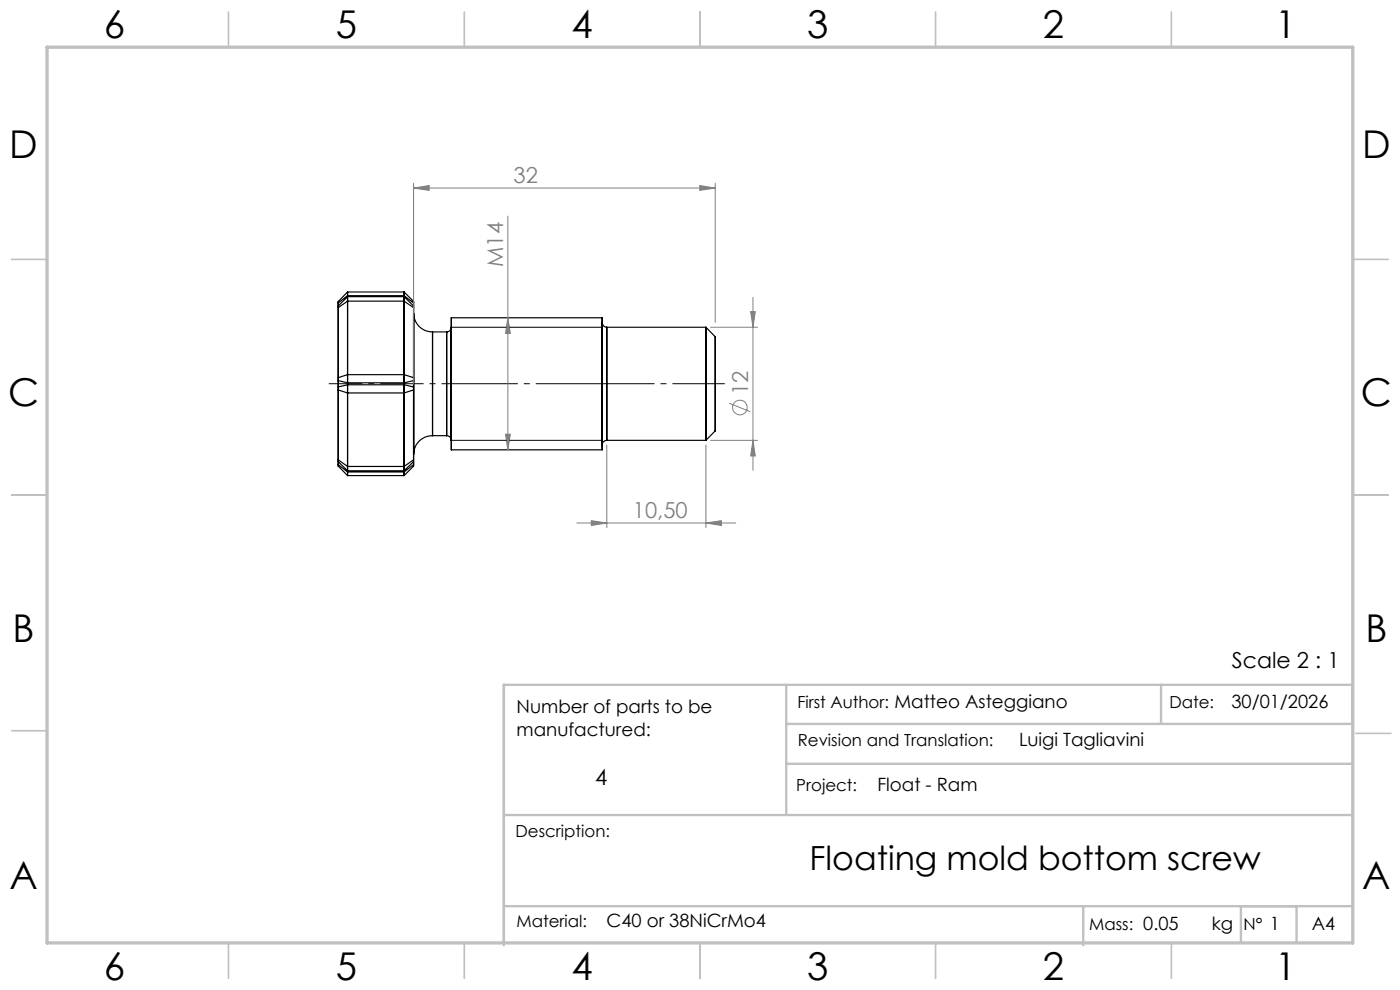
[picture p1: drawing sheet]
<svg xmlns="http://www.w3.org/2000/svg" width="297mm" height="210mm" viewBox="0 0 297 210" stroke-linecap="round" stroke-linejoin="round" font-family="sans-serif">
<g fill="none" stroke="#000" stroke-width=".25">
<path d="M71.8 64.9l1.9-2h12l2 2M71.8 64.3l1.9-1.6h12l2 1.6M71.8 65.3l1.9-1.4h12l2 1.4M73.7 61.9l-1.9 2.1v34.9l1.9 2M73.7 61.9v39M73.7 61.9h12M85.7 61.9v39M85.7 61.9l2 2.1v34.9l-2 2M87.7 66.4a4 4 0 0 0 4.1 4h3M87.7 66.4v30zM91.8 70.4v22zM94.8 70.4v22z"/>
<path d="M95.7 69.4a.96 .96 0 0 1-.9 1M95.7 67.4v28zM95.7 69.4v24zM95.7 67.4h32M127.7 68.4a.97 .97 0 0 0 1 1M127.7 68.4v26zM127.7 67.4v28zM128.7 69.4v24zM128.7 69.4h21.1M149.8 69.4v24zM149.8 69.4l1.9 2M151.7 71.4v20z"/>
<path d="M71.8 97.9l1.9 2h12l2-2M71.8 98.6l1.9 1.5h12l2-1.5M71.8 82.1l1.9-.5h12l2 .5M71.8 82.7l1.9 .7h12l2-.7M71.8 80.7l1.9 .5h12l2-.5M71.8 97.5l1.9 1.4h12l2-1.4M71.8 80.1l1.9-.6h12l2 .6M91.8 92.4h3a.96 .96 0 0 1 .9 1M91.8 92.4a4 4 0 0 0-4.1 4M95.7 95.4h32M151.7 91.4l-1.9 2h-21.1a.96 .96 0 0 0-1 1M73.7 100.9h12"/>
</g>
<g fill="none" stroke="#808080" stroke-width=".21">
<path d="M87.7 39.9l3.4-.5v1zM87.7 38.9v42.6M87.7 39.9h64M148.4 39.4l3.3 .5-3.3 .5zM151.7 38.9v29.5M107.7 45.9v49.5M107.7 67.4l.6 3.3h-1.1zM150.7 69.4h10M159.2 66.1h1l-.5 3.3zM159.7 63.1v36.7M107.2 92.1h1.1l-.6 3.3zM128.7 94.4v17.5"/>
<path d="M149.8 94.4v17.5M150.7 93.4h10M154.7 85.5l4.5 1.8M159.7 93.4l.5 3.3h-1zM122.4 110.9h33.7M125.4 110.4l3.3 .5-3.3 .6zM149.8 110.9l3.2-.5v1.1z"/>
<circle cx="157" cy="86.4" r="1.56"/>
</g>
<path d="M69.8 81.4h18" fill="none" stroke="#000" stroke-width=".21" stroke-dasharray="15.2 1.3 1.3 1.3" stroke-dashoffset="8.1" stroke-linecap="butt"/>
<path d="M87.8 81.4h8" fill="none" stroke="#000" stroke-width=".21" stroke-dasharray="15.2 1.3 1.3 1.3" stroke-dashoffset="13.1" stroke-linecap="butt"/>
<path d="M95.8 81.4h32" fill="none" stroke="#000" stroke-width=".21" stroke-dasharray="15.2 1.3 1.3 1.3" stroke-dashoffset="1.1" stroke-linecap="butt"/>
<path d="M127.8 81.4h26" fill="none" stroke="#000" stroke-width=".21" stroke-dasharray="15.2 1.3 1.3 1.3" stroke-dashoffset="4.1" stroke-linecap="butt"/>
<path d="M95.7 69.4h32M95.7 93.4h32" fill="none" stroke="#000" stroke-width=".21"/>
<g fill="none" stroke="#c0c0c0" stroke-width=".35">
<path d="M48.5 2.5v7.5M98.5 2.5v7.5M148.5 2.5v7.5M198.5 2.5v7.5M248.5 2.5v7.5M2.5 55h7.5M287 55h7.5M2.5 105h7.5M287 105h7.5M2.5 155h7.5M287.6 155.6h7.5M48.5 200v7.5"/>
<path d="M98.5 200v7.5M148.5 200v7.5M198.5 200v7.5M248.5 200v7.5"/>
</g>
<path d="M166.8 153.6h120.1v-8.3h-180v55.2M166.8 145.3v27.6M246.3 145.3v8.3M106.9 172.9h180M166.8 162h120.1M106.9 192.2h180M229.8 192.2v8.3M263.2 192.2v7.7M275.1 192.2v7.7" fill="none" stroke="#c0c0c0" stroke-width=".5"/>
<path d="M10 10h277v190h-277z" fill="none" stroke="#c0c0c0" stroke-width=".7"/>
<g fill="#808080">
<path d="M125.4 110.4l3.3 .5-3.3 .6zM149.8 110.9l3.2-.5v1.1zM87.7 39.9l3.4-.5v1zM148.4 39.4l3.3 .5-3.3 .5z"/>
<path d="M107.2 92.1h1.1l-.6 3.3zM107.7 67.4l.6 3.3h-1.1z"/>
<path d="M159.2 66.1h1l-.5 3.3zM159.7 93.4l.5 3.3h-1z"/>
</g>
<g font-size="8.1">
<text x="22" y="8">6</text>
<text x="71.2" y="8">5</text>
<text x="121.2" y="8">4</text>
<text x="171.2" y="8">3</text>
<text x="221.2" y="8">2</text>
<text x="270.5" y="8">1</text>
<text x="2" y="33.6">D</text>
<text x="289" y="33.6">D</text>
<text x="1.7" y="86.1">C</text>
<text x="288.7" y="86.1">C</text>
<text x="2.7" y="136.1">B</text>
<text x="289.7" y="136.1">B</text>
<text x="2" y="188.6">A</text>
<text x="289" y="188.6">A</text>
<text x="22" y="208">6</text>
<text x="71.2" y="208">5</text>
<text x="121.2" y="208">4</text>
<text x="171.2" y="208">3</text>
<text x="221.2" y="208">2</text>
<text x="270.5" y="208">1</text>
</g>
<text font-size="7.1" x="171.7" y="184.5">Floating mold bottom screw</text>
<g font-size="4.7" fill="#808080">
<text x="109" y="38.8">32</text>
<text x="106.8" y="56.6" transform="rotate(-90 106.8 56.6)">M14</text>
<text x="158.7" y="83.9" transform="rotate(-90 158.7 83.9)">12</text>
<text x="134.3" y="109.9">10,50</text>
</g>
<g font-size="4.7">
<text x="261.3" y="141.6">Scale 2 : 1</text>
<text x="126.3" y="166.5">4</text>
</g>
<g font-size="3.9">
<text x="109.6" y="151.2">Number of parts to be</text>
<text x="261.2" y="150.2">30/01/2026</text>
<text x="109.6" y="156.1">manufactured:</text>
<text x="216.2" y="158.3">Luigi Tagliavini</text>
<text x="186.1" y="167.8">Float - Ram</text>
<text x="128.7" y="196.7">C40 or 38NiCrMo4</text>
<text x="257.1" y="197.3">kg</text>
<text x="278.3" y="197.4">A4</text>
</g>
<g font-size="3.5">
<text x="169.2" y="150.1">First Author: Matteo Asteggiano</text>
<text x="248.1" y="150.1">Date:</text>
<text x="169.3" y="158.3">Revision and Translation:</text>
<text x="168.9" y="167.8">Project:</text>
<text x="109.4" y="177.5">Description:</text>
<text x="109.6" y="196.7">Material:</text>
<text x="231.1" y="197.3">Mass: 0.05</text>
<text x="263.8" y="197.3">N° 1</text>
</g>
</svg>
